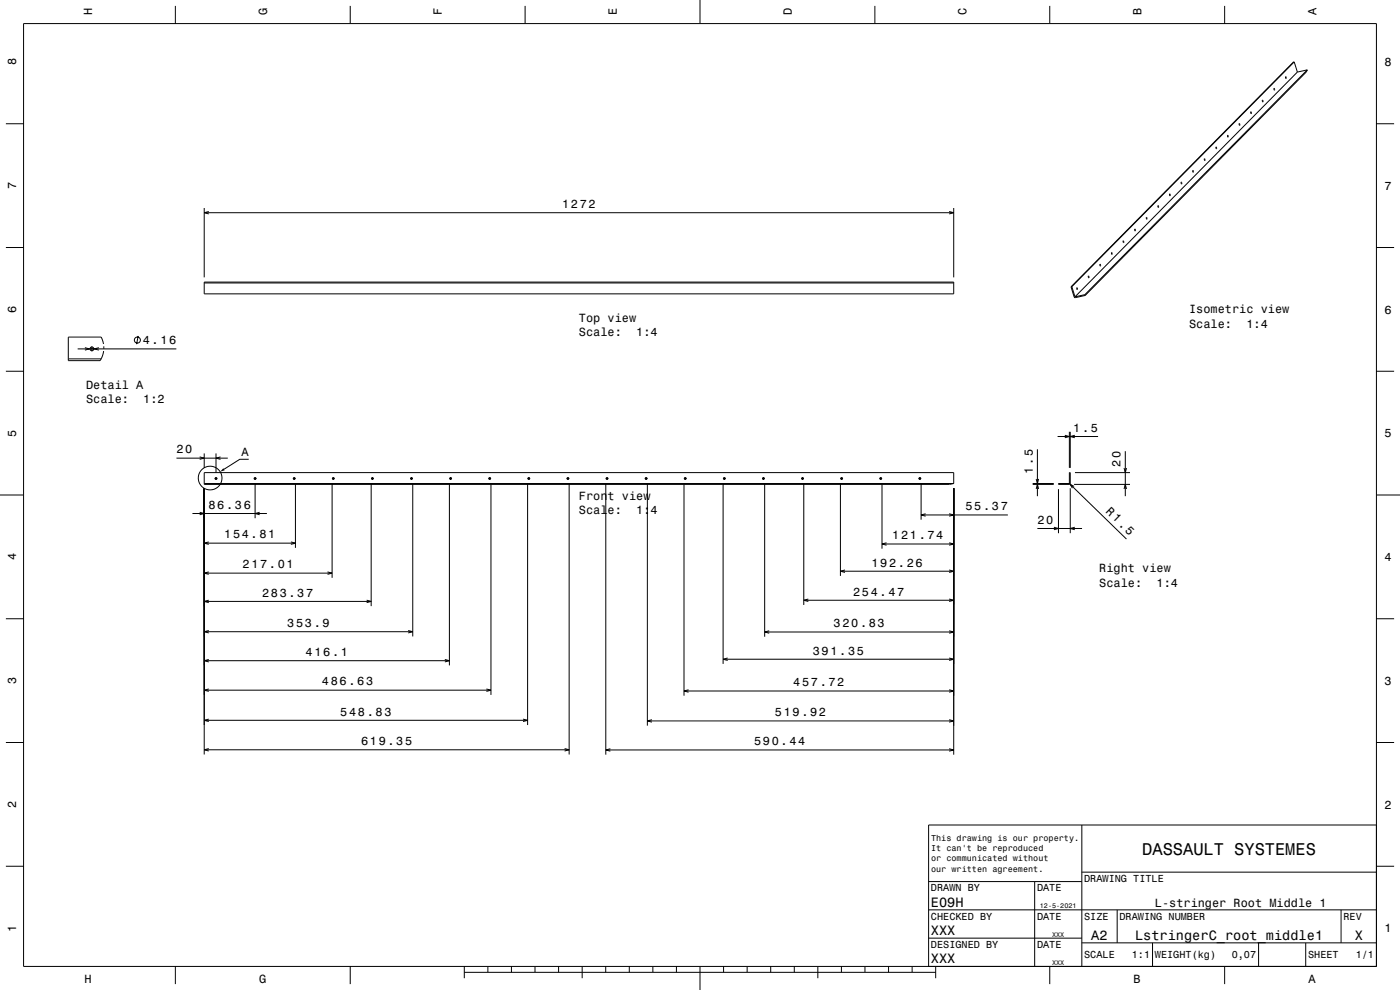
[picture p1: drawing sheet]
<svg xmlns="http://www.w3.org/2000/svg" width="594mm" height="420mm" viewBox="0 0 594 420" stroke-linecap="round" stroke-linejoin="round" font-family="sans-serif">
<g fill="none" stroke="#000" stroke-width=".42">
<path d="M10 10h574v400h-574zM74.4 2.5v7.5M148.6 2.5v7.5M222.8 2.5v7.5M297 0v10M371.2 2.5v7.5M445.4 2.5v7.5M519.6 2.5v7.5M540.6 37.5l.1 .8zM545.5 32.5l.2 .8zM549.1 26.3l1.4 4.3M549.1 26.3l-94.3 95.3"/>
<path d="M549.1 26.3l-94.7 95.4M550.5 30.6l-94.4 95.3M554.7 29.7l-4.2 .9M554.7 29.7l-94.4 95.3M554.7 29.7l-.5 .8-93.8 94.9M2.5 52.5h7.5M520.9 57.4l.2 .8zM525.8 52.4l.2 .8zM530.7 47.4l.2 .8zM535.6 42.5l.2 .7zM584 52.5h7.5M501.2 77.3l.2 .8z"/>
<path d="M506.1 72.3l.2 .8zM511 67.3l.2 .8zM516 62.4l.1 .7zM86.6 88.2v29.5M86.6 90.2h318M88.6 89.7l-2 .5 2 .6M402.7 89.7l1.9 .5-1.9 .6M404.6 88.2v29.5M481.5 97.2l.2 .8zM486.4 92.2l.2 .8zM491.3 87.2l.2 .8zM496.3 82.3l.1 .7z"/>
<path d="M2.5 105h7.5M86.6 119.7h318v5h-318zM461.8 117.1l.2 .8zM466.7 112.1l.2 .8zM471.7 107.1l.1 .8zM476.6 102.2l.1 .7zM584 105h7.5M86.6 120h318M454.4 121.7l1.5 4.5 4.5-.8M454.8 121.6l1.3 4.3M454.8 121.6l-.4 .1M456.9 122.1l.2 .7z"/>
<path d="M460.3 125l-4.2 .9M460.3 125l.1 .4M2.5 157.5h7.5M29 152.3h13.9M32.9 148h41.9M36 147.5l1.9 .5-1.9 .5M39 147v2M42 147.5l-2 .5 2 .5M43.9 145.9l-1-2.9h-13.9v10h13.5l.4-.7M44 148.9l-1.1 3.4M44 146.9v1M58.6 142.5l-.7 3.5"/>
<path d="M584 157.5h7.5M74.9 194.4h21.7M84.7 193.8l1.9 .6-1.9 .5M86.6 192.4v6.1M91.6 192.4v8.1M93.6 193.8l-2 .6 2 .5M105.5 194.8h-3.8l-6.7 4.3M440.2 190.6v19.9M448.7 185.2h17.2M451.8 184.7l1.9 .5-1.9 .5M453.7 183.2v15.3M454.1 183.2v15.3"/>
<path d="M456 184.7l-1.9 .5 1.9 .5M476.9 198.6l.5 1.9 .6-1.9M477.4 191.4v19.1M0 210h10M81.6 217.9h31.6M84.7 217.3l1.9 .6-1.9 .5M86.6 200.5h318v4.6l-1.8 .4h-316.2zM86.6 207.1v113M86.6 205.1h318M91.1 203h1.1M91.6 202.5v1M107.7 203h1.1"/>
<path d="M108.2 202.5v1M108.2 205v14.9M110.2 217.3l-2 .6 2 .5M124.3 203h1M124.8 202.5v1M125.3 205v27.4M140.9 205v40.1M140.9 203h1M141.4 202.5v1M157.5 205v52.1M157.5 203h1M158 202.5v1"/>
<path d="M174.1 203h1M174.6 202.5v1M175.1 205v65M190.7 205v77.3M190.7 203h1M191.2 202.5v1M207.3 203h1M207.8 202.5v1M208.3 205v89.8M223.9 205v102.6M223.9 203h1M224.4 202.5v1"/>
<path d="M240.4 203h1.1M241 202.5v1M241.5 205v115.1M257 205v115.2M257 203h1.1M257.6 202.5v1M273.6 203h1.1M274.1 202.5v1M274.7 205v102.9M290.2 205v90.1M290.2 203h1.1M290.7 202.5v1"/>
<path d="M306.8 205v76.7M306.8 203h1M307.3 202.5v1M323.4 203h1M323.9 202.5v1M324.4 205v65.1M340 203h1M340.5 202.5v1M341 205v51.7M356.6 205v39.3M356.6 203h1M357.1 202.5v1"/>
<path d="M373.2 203h1M373.7 202.5v1M374.2 205v27.8M389.8 203h1M390.3 202.5v1M390.8 205v15.5M390.8 218.5h36.8M392.7 218l-1.9 .5 1.9 .5M402.7 218l1.9 .5-1.9 .5M404.6 207.1v113.1M438.2 205.5h8.9M438.2 205.1h8.9"/>
<path d="M439.6 203.2l.6 1.9 .5-1.9M439.6 207.4l.6-1.9 .5 1.9M449.1 205.1h5l-.4 .4h-4.6zM449.1 207.5v18.7M454.1 205.1v-4.6h-.4v4.6l24.2 23.6M454.1 207.1v19.1M455.7 205.5h23.7M455.7 206.4l-1.7-1 1 1.7M456.1 200.5h23.3M476.9 207.4l.5-1.9 .6 1.9M584 210h10M86.6 230.4h38.7"/>
<path d="M88.6 229.9l-2 .5 2 .5M123.4 229.9l1.9 .5-1.9 .5M374.2 230.8h30.4M376.1 230.3l-1.9 .5 1.9 .5M402.7 230.3l1.9 .5-1.9 .5M440.1 224.2h19M447.2 223.7l1.9 .5-1.9 .5M456 223.7l-1.9 .5 1.9 .5M86.6 243.1h54.3M86.6 255.1h70.9M88.6 242.6l-2 .5 2 .6M88.6 254.6l-2 .5 2 .6"/>
<path d="M139 242.6l1.9 .5-1.9 .6M155.6 254.6l1.9 .5-1.9 .6M341 254.7h63.6M343 254.1l-2 .6 2 .5M356.6 242.3h48M358.5 241.8l-1.9 .5 1.9 .6M402.7 241.8l1.9 .5-1.9 .6M402.7 254.1l1.9 .6-1.9 .5M2.5 262.5h7.5M86.6 268h88.5M88.6 267.5l-2 .5 2 .5M88.6 279.8l-2 .5 2 .5"/>
<path d="M173.2 267.5l1.9 .5-1.9 .5M188.7 279.8l2 .5-2 .5M306.8 279.7h97.8M308.7 279.2l-1.9 .5 1.9 .5M324.4 268.1h80.2M326.4 267.6l-2 .5 2 .5M402.7 267.6l1.9 .5-1.9 .5M402.7 279.2l1.9 .5-1.9 .5M584 262.5h7.5M86.6 280.3h104.1M86.6 292.8h121.7M88.6 292.3l-2 .5 2 .5"/>
<path d="M206.4 292.3l1.9 .5-1.9 .5M290.2 293.1h114.4M292.1 292.6l-1.9 .5 1.9 .6M402.7 292.6l1.9 .5-1.9 .6M2.5 315h7.5M86.6 305.6h137.3M86.6 318.1h154.9M88.6 305.1l-2 .5 2 .5M88.6 317.6l-2 .5 2 .5M221.9 305.1l2 .5-2 .5M239.6 317.6l1.9 .5-1.9 .5M257 318.2h147.6"/>
<path d="M259 317.7l-2 .5 2 .5M274.7 305.9h129.9M276.6 305.3l-1.9 .6 1.9 .5M402.7 305.3l1.9 .6-1.9 .5M402.7 317.7l1.9 .5-1.9 .5M584 315h7.5M459 350v60M584 350h-190v60M2.5 367.5h7.5M394 374h65M439 374v36M459 370h125"/>
<path d="M584 367.5h7.5M394 398h65M394 386h190M474 386v14M569 386v14M74.4 410v7.5M148.6 410v7.5M197 412.5h200M197 410v5M207 410v2.5M217 410v2.5M227 410v2.5"/>
<path d="M237 410v2.5M247 410v5M257 410v2.5M267 410v2.5M277 410v2.5M287 410v2.5M297 410v10M307 410v2.5M317 410v2.5M327 410v2.5M337 410v2.5M347 410v5"/>
<path d="M357 410v2.5M367 410v2.5M377 410v2.5M387 410v2.5M397 410v5M445.4 410v7.5M459 400h125M489 400v10M519.6 410v7.5M534 400v10M554 400v10"/>
<circle cx="39" cy="148" r=".8"/>
<circle cx="58.3" cy="144.3" r="1.28"/>
<circle cx="89.2" cy="202.8" r="5"/>
<circle cx="91.6" cy="203" r=".4"/>
<circle cx="108.2" cy="203" r=".4"/>
<circle cx="124.8" cy="203" r=".4"/>
<circle cx="141.4" cy="203" r=".4"/>
<circle cx="158" cy="203" r=".4"/>
<circle cx="174.6" cy="203" r=".4"/>
<circle cx="191.2" cy="203" r=".4"/>
<circle cx="207.8" cy="203" r=".4"/>
<circle cx="224.4" cy="203" r=".4"/>
<circle cx="241" cy="203" r=".4"/>
<circle cx="257.6" cy="203" r=".4"/>
<circle cx="274.1" cy="203" r=".4"/>
<circle cx="290.7" cy="203" r=".4"/>
<circle cx="307.3" cy="203" r=".4"/>
<circle cx="323.9" cy="203" r=".4"/>
<circle cx="340.5" cy="203" r=".4"/>
<circle cx="357.1" cy="203" r=".4"/>
<circle cx="373.7" cy="203" r=".4"/>
<circle cx="390.3" cy="203" r=".4"/>
</g>
<path d="M94.8 198.7l.5 .8-1.9 .6z" fill-rule="evenodd" fill="#000"/>
<text font-size="7.2" x="484.6" y="362.6">DASSAULT SYSTEMES</text>
<g font-size="5.8">
<text x="395" y="384.6">E09H</text>
<text x="395" y="396.6">XXX</text>
<text x="463" y="398.6">A2</text>
<text x="481.6" y="398.6">LstringerC_root_middle1</text>
<text x="574.8" y="398.6">X</text>
<text x="395" y="408.6">XXX</text>
</g>
<text font-size="5.1" x="468.9" y="217.1" transform="rotate(44 468.9 217.1)">R 1.5</text>
<g font-size="5">
<text x="39.1" y="6.5" transform="rotate(-90 39.1 6.5)">H</text>
<text x="113.3" y="6.5" transform="rotate(-90 113.3 6.5)">G</text>
<text x="187.5" y="6.5" transform="rotate(-90 187.5 6.5)">F</text>
<text x="261.7" y="6.5" transform="rotate(-90 261.7 6.5)">E</text>
<text x="335.9" y="6.5" transform="rotate(-90 335.9 6.5)">D</text>
<text x="410.1" y="6.5" transform="rotate(-90 410.1 6.5)">C</text>
<text x="484.3" y="6.5" transform="rotate(-90 484.3 6.5)">B</text>
<text x="558.5" y="6.5" transform="rotate(-90 558.5 6.5)">A</text>
<text x="6.8" y="27.8" transform="rotate(-90 6.8 27.8)">8</text>
<text x="587.5" y="28.1">8</text>
<text x="6.8" y="80.3" transform="rotate(-90 6.8 80.3)">7</text>
<text x="587.5" y="80.6">7</text>
<text x="238.5" y="88.2">1272</text>
<text x="6.8" y="132.8" transform="rotate(-90 6.8 132.8)">6</text>
<text x="245.6" y="136.5">Top view</text>
<text x="504.5" y="132.9">Isometric view</text>
<text x="587.5" y="133.1">6</text>
<text x="245.6" y="142.6">Scale:</text>
<text x="269.9" y="142.6">1:4</text>
<text x="504.5" y="138.9">Scale:</text>
<text x="528.8" y="138.9">1:4</text>
<text x="60.6" y="146">4.16</text>
<text x="36.5" y="164.9">Detail A</text>
<text x="36.5" y="170.9">Scale:</text>
<text x="60.8" y="170.9">1:2</text>
<text x="6.8" y="185.3" transform="rotate(-90 6.8 185.3)">5</text>
<text x="455.4" y="183.2">1.5</text>
<text x="587.5" y="185.6">5</text>
<text x="74.9" y="192.4">20</text>
<text x="102.5" y="193.7">A</text>
<text x="438.2" y="201.1" transform="rotate(-90 438.2 201.1)">1.5</text>
<text x="475.4" y="198.2" transform="rotate(-90 475.4 198.2)">20</text>
<text x="88.5" y="215.9">86.36</text>
<text x="245.6" y="212.1">Front view</text>
<text x="245.6" y="218.2">Scale:</text>
<text x="269.9" y="218.2">1:4</text>
<text x="409.6" y="216.5">55.37</text>
<text x="440.1" y="222.2">20</text>
<text x="95.1" y="228.4">154.81</text>
<text x="378.6" y="228.8">121.74</text>
<text x="6.8" y="237.8" transform="rotate(-90 6.8 237.8)">4</text>
<text x="587.5" y="238.1">4</text>
<text x="102.9" y="241.1">217.01</text>
<text x="369.8" y="240.3">192.26</text>
<text x="466.4" y="242.9">Right view</text>
<text x="466.4" y="248.9">Scale:</text>
<text x="490.7" y="248.9">1:4</text>
<text x="111.2" y="253.1">283.37</text>
<text x="362" y="252.7">254.47</text>
<text x="121.9" y="266">353.9</text>
<text x="353.7" y="266.1">320.83</text>
<text x="129.7" y="278.3">416.1</text>
<text x="344.9" y="277.7">391.35</text>
<text x="6.8" y="290.3" transform="rotate(-90 6.8 290.3)">3</text>
<text x="136.6" y="290.8">486.63</text>
<text x="336.6" y="291.2">457.72</text>
<text x="587.5" y="290.6">3</text>
<text x="144.4" y="303.6">548.83</text>
<text x="328.8" y="303.9">519.92</text>
<text x="153.2" y="316.1">619.35</text>
<text x="320" y="316.2">590.44</text>
<text x="6.8" y="342.8" transform="rotate(-90 6.8 342.8)">2</text>
<text x="587.5" y="343.1">2</text>
<text x="490" y="384.9">L-stringer Root Middle 1</text>
<text x="6.8" y="395.3" transform="rotate(-90 6.8 395.3)">1</text>
<text x="587.5" y="395.6">1</text>
<text x="35.8" y="416.8">H</text>
<text x="110" y="416.8">G</text>
<text x="481" y="416.8">B</text>
<text x="555.2" y="416.8">A</text>
</g>
<g font-size="4.3">
<text x="460" y="374.2">DRAWING TITLE</text>
<text x="395" y="378.2">DRAWN BY</text>
<text x="440" y="378.2">DATE</text>
<text x="395" y="390.2">CHECKED BY</text>
<text x="440" y="390.2">DATE</text>
<text x="460" y="390.2">SIZE</text>
<text x="475" y="390.2">DRAWING NUMBER</text>
<text x="570" y="390.2">REV</text>
<text x="395" y="402.2">DESIGNED BY</text>
<text x="440" y="402.2">DATE</text>
<text x="460" y="406.6">SCALE</text>
<text x="480.2" y="406.6">1:1</text>
<text x="490" y="406.6">WEIGHT(kg)</text>
<text x="522.6" y="406.6">0,07</text>
<text x="555" y="406.6">SHEET</text>
<text x="575.2" y="406.6">1/1</text>
</g>
<g font-size="3.6">
<text x="395.1" y="356.8">This drawing is our property.</text>
<text x="395.1" y="361.2">It can't be reproduced</text>
<text x="395.1" y="365.5">or communicated without</text>
<text x="395.1" y="369.8">our written agreement.</text>
</g>
<g font-size="2.9">
<text x="441.2" y="385.3">12-5-2021</text>
<text x="446.4" y="397.3">XXX</text>
<text x="446.4" y="409.3">XXX</text>
</g>
</svg>
